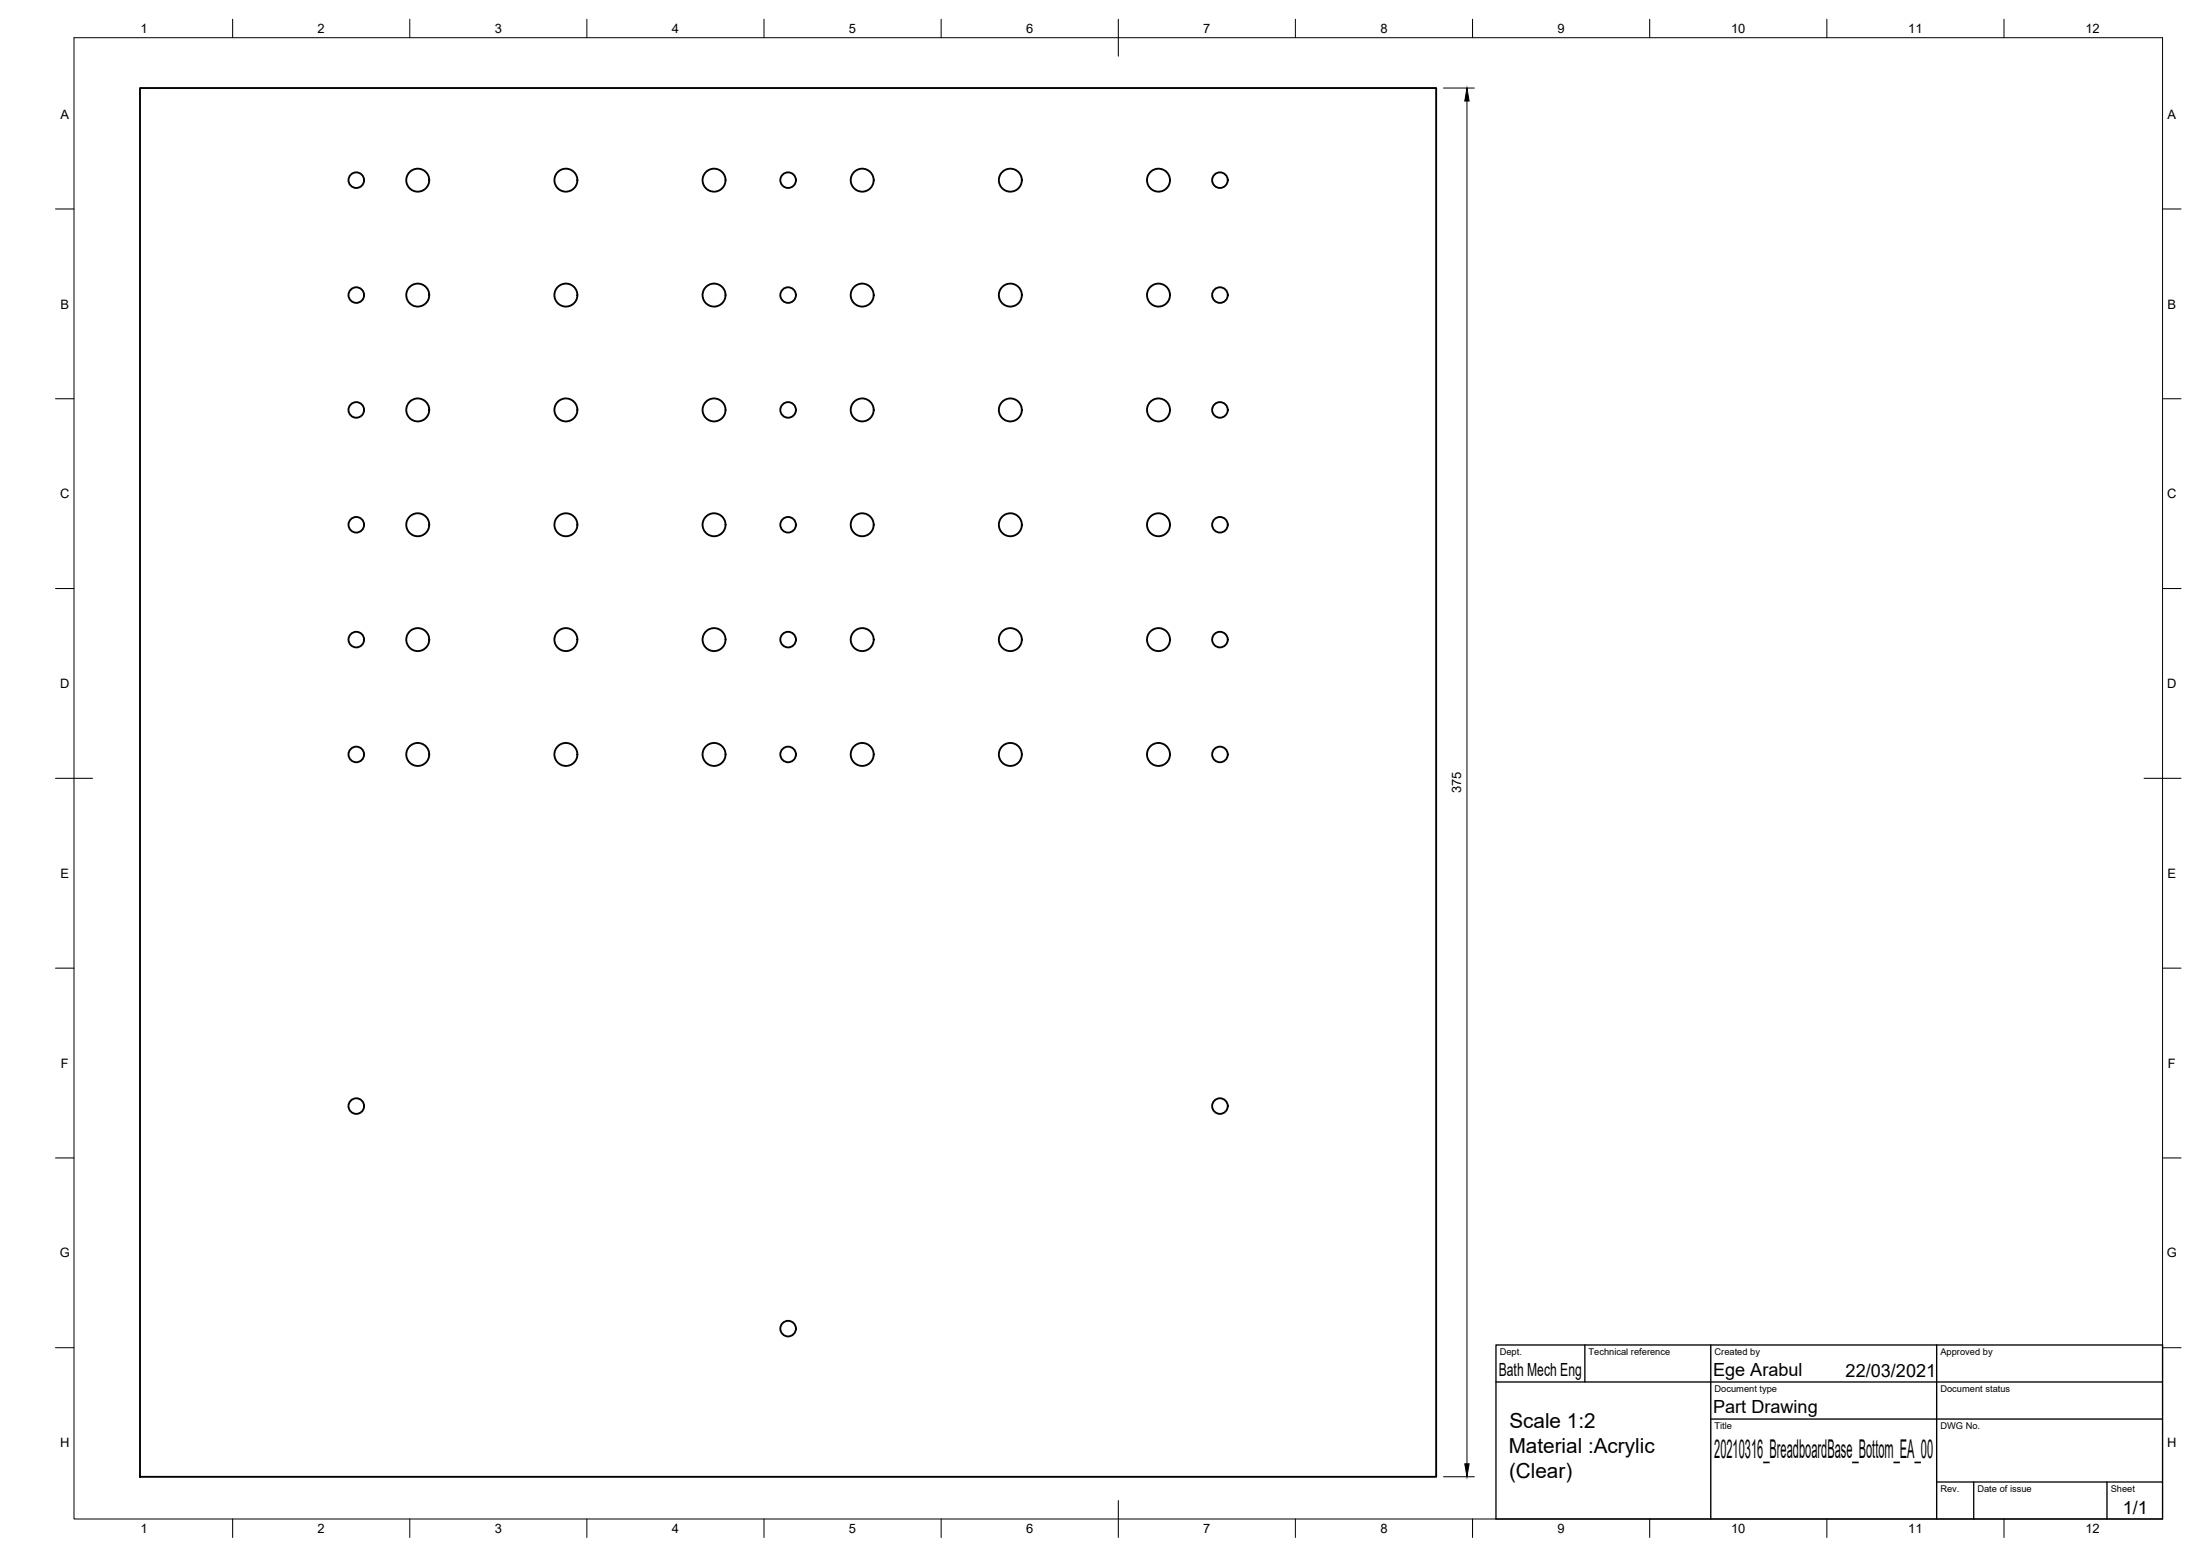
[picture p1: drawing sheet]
<svg xmlns="http://www.w3.org/2000/svg" width="594mm" height="420mm" viewBox="0 0 594 420" stroke-linecap="round" stroke-linejoin="round" font-family="sans-serif">
<!-- layer: Visible -->
<g fill="none" stroke="#000" stroke-width=".51">
<path d="M37.8 23.8h350v375h-350z"/>
<circle cx="96.2" cy="48.7" r="2.11"/>
<circle cx="112.8" cy="48.7" r="3.1"/>
<circle cx="152.8" cy="48.7" r="3.1"/>
<circle cx="192.8" cy="48.7" r="3.1"/>
<circle cx="212.8" cy="48.7" r="2.11"/>
<circle cx="232.8" cy="48.7" r="3.1"/>
<circle cx="272.8" cy="48.7" r="3.1"/>
<circle cx="312.8" cy="48.7" r="3.1"/>
<circle cx="329.4" cy="48.7" r="2.11"/>
<circle cx="96.2" cy="79.7" r="2.11"/>
<circle cx="112.8" cy="79.7" r="3.1"/>
<circle cx="152.8" cy="79.7" r="3.1"/>
<circle cx="192.8" cy="79.7" r="3.1"/>
<circle cx="212.8" cy="79.7" r="2.11"/>
<circle cx="232.8" cy="79.7" r="3.1"/>
<circle cx="272.8" cy="79.7" r="3.1"/>
<circle cx="312.8" cy="79.7" r="3.1"/>
<circle cx="329.4" cy="79.7" r="2.11"/>
<circle cx="96.2" cy="110.7" r="2.11"/>
<circle cx="112.8" cy="110.7" r="3.1"/>
<circle cx="152.8" cy="110.7" r="3.1"/>
<circle cx="192.8" cy="110.7" r="3.1"/>
<circle cx="212.8" cy="110.7" r="2.11"/>
<circle cx="232.8" cy="110.7" r="3.1"/>
<circle cx="272.8" cy="110.7" r="3.1"/>
<circle cx="312.8" cy="110.7" r="3.1"/>
<circle cx="329.4" cy="110.7" r="2.11"/>
<circle cx="96.2" cy="141.7" r="2.11"/>
<circle cx="112.8" cy="141.7" r="3.1"/>
<circle cx="152.8" cy="141.7" r="3.1"/>
<circle cx="192.8" cy="141.7" r="3.1"/>
<circle cx="212.8" cy="141.7" r="2.11"/>
<circle cx="232.8" cy="141.7" r="3.1"/>
<circle cx="272.8" cy="141.7" r="3.1"/>
<circle cx="312.8" cy="141.7" r="3.1"/>
<circle cx="329.4" cy="141.7" r="2.11"/>
<circle cx="96.2" cy="172.7" r="2.11"/>
<circle cx="112.8" cy="172.7" r="3.1"/>
<circle cx="152.8" cy="172.7" r="3.1"/>
<circle cx="192.8" cy="172.7" r="3.1"/>
<circle cx="212.8" cy="172.7" r="2.11"/>
<circle cx="232.8" cy="172.7" r="3.1"/>
<circle cx="272.8" cy="172.7" r="3.1"/>
<circle cx="312.8" cy="172.7" r="3.1"/>
<circle cx="329.4" cy="172.7" r="2.11"/>
<circle cx="96.2" cy="203.7" r="2.11"/>
<circle cx="112.8" cy="203.7" r="3.1"/>
<circle cx="152.8" cy="203.7" r="3.1"/>
<circle cx="192.8" cy="203.7" r="3.1"/>
<circle cx="212.8" cy="203.7" r="2.11"/>
<circle cx="232.8" cy="203.7" r="3.1"/>
<circle cx="272.8" cy="203.7" r="3.1"/>
<circle cx="312.8" cy="203.7" r="3.1"/>
<circle cx="329.4" cy="203.7" r="2.11"/>
<circle cx="96.2" cy="298.7" r="2.11"/>
<circle cx="329.4" cy="298.7" r="2.11"/>
<circle cx="212.8" cy="358.8" r="2.11"/>
</g>
<!-- layer: Border -->
<g fill="none" stroke="#000" stroke-width=".27">
<path d="M20 10.2h564v400h-564zM62.8 5.2v5M110.7 5.2v5M158.5 5.2v5M206.3 5.2v5M254.1 5.2v5M302 5.2v10M349.8 5.2v5M397.6 5.2v5M445.5 5.2v5M493.3 5.2v5M541.1 5.2v5"/>
<path d="M15 56.4h5M584 56.4h5M15 107.7h5M584 107.7h5M15 158.9h5M584 158.9h5M15 210.2h10M579 210.2h10M15 261.4h5M584 261.4h5M15 312.7h5M584 312.7h5"/>
<path d="M15 363.9h5M584 363.9h5M62.8 410.2v5M110.7 410.2v5M158.5 410.2v5M206.3 410.2v5M254.1 410.2v5M302 405.2v10M349.8 410.2v5M397.6 410.2v5M445.5 410.2v5M493.3 410.2v5"/>
<path d="M541.1 410.2v5"/>
</g>
<!-- layer: TitleBlock -->
<path d="M404 363.2h180v47h-180zM404 373.2h180M428 363.2v10M462 363.2v47M523 363.2v47M462 383.2h122M523 400.2h61M533 400.2v10M569 400.2v10" fill="none" stroke="#000" stroke-width=".36"/>
<!-- layer: Dimensions -->
<path d="M389.8 23.8h8.3M396.1 27.3v368M389.8 398.8h8.3" fill="none" stroke="#000" stroke-width=".27"/>
<path d="M396.1 23.8l.6 3.5h-1.2zM395.5 395.3h1.2l-.6 3.5z" fill="#000" stroke="#000" stroke-width=".27"/>
<text font-size="7" x="462.9" y="393.7">20210316_BreadboardBase_Bottom_EA_00</text>
<g font-size="5.6">
<text x="407.6" y="385.6">Scale 1:2</text>
<text x="407.4" y="392.2">Material :Acrylic</text>
<text x="407.5" y="399">(Clear)</text>
</g>
<g font-size="4.9">
<text x="404.7" y="371.7">Bath Mech Eng</text>
<text x="462.6" y="371.7">Ege Arabul</text>
<text x="498.4" y="371.7">22/03/2021</text>
<text x="462.6" y="381.7">Part Drawing</text>
<text x="573.3" y="408.9">1/1</text>
</g>
<g font-size="3.5">
<text x="37.9" y="8.9">1</text>
<text x="85.8" y="8.9">2</text>
<text x="133.6" y="8.9">3</text>
<text x="181.4" y="8.9">4</text>
<text x="229.3" y="8.9">5</text>
<text x="277.1" y="8.9">6</text>
<text x="324.9" y="8.9">7</text>
<text x="372.7" y="8.9">8</text>
<text x="420.6" y="8.9">9</text>
<text x="467.4" y="8.9">10</text>
<text x="515.3" y="8.9">11</text>
<text x="563.1" y="8.9">12</text>
<text x="16.3" y="32">A</text>
<text x="585.3" y="32">A</text>
<text x="16.3" y="83.3">B</text>
<text x="585.3" y="83.3">B</text>
<text x="16.2" y="134.6">C</text>
<text x="585.2" y="134.6">C</text>
<text x="16.2" y="185.8">D</text>
<text x="585.2" y="185.8">D</text>
<text x="394.6" y="214.2" transform="rotate(-90 394.6 214.2)">375</text>
<text x="16.3" y="237">E</text>
<text x="585.3" y="237">E</text>
<text x="16.4" y="288.3">F</text>
<text x="585.4" y="288.3">F</text>
<text x="16.1" y="339.6">G</text>
<text x="585.1" y="339.6">G</text>
<text x="16.2" y="390.8">H</text>
<text x="585.2" y="390.8">H</text>
<text x="37.9" y="413.9">1</text>
<text x="85.8" y="413.9">2</text>
<text x="133.6" y="413.9">3</text>
<text x="181.4" y="413.9">4</text>
<text x="229.3" y="413.9">5</text>
<text x="277.1" y="413.9">6</text>
<text x="324.9" y="413.9">7</text>
<text x="372.7" y="413.9">8</text>
<text x="420.6" y="413.9">9</text>
<text x="467.4" y="413.9">10</text>
<text x="515.3" y="413.9">11</text>
<text x="563.1" y="413.9">12</text>
</g>
<g font-size="2.5">
<text x="405" y="366">Dept.</text>
<text x="429" y="366">Technical reference</text>
<text x="463" y="366">Created by</text>
<text x="524" y="366">Approved by</text>
<text x="463" y="376">Document type</text>
<text x="524" y="376">Document status</text>
<text x="463" y="386">Title</text>
<text x="524" y="386">DWG No.</text>
<text x="524" y="403">Rev.</text>
<text x="534" y="403">Date of issue</text>
<text x="570" y="403">Sheet</text>
</g>
</svg>
